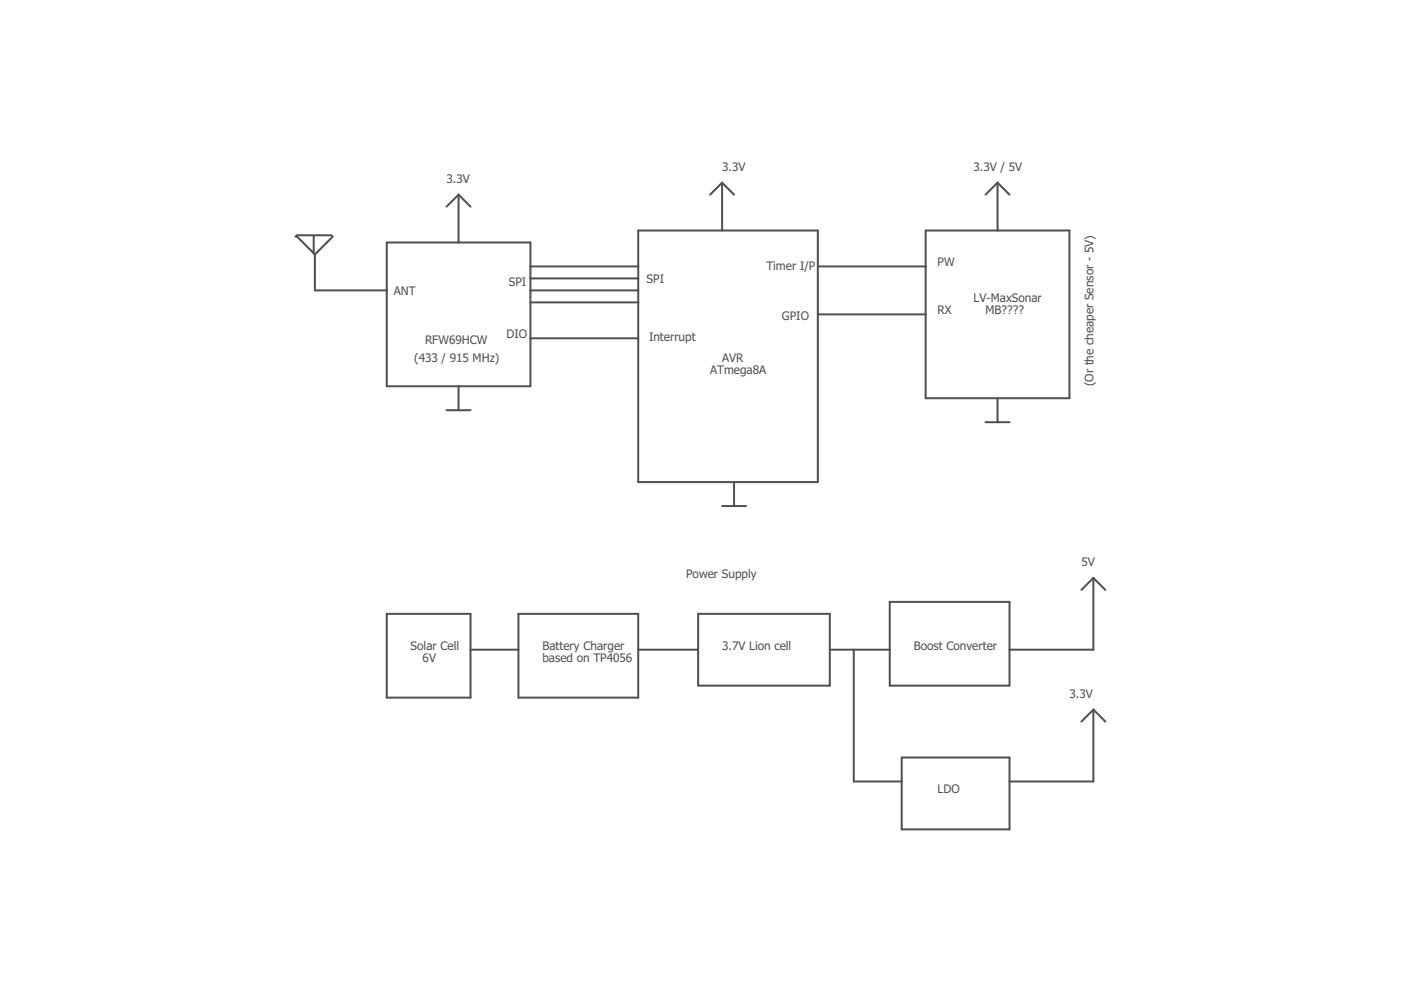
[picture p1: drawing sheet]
<svg xmlns="http://www.w3.org/2000/svg" width="297mm" height="210mm" viewBox="0 0 297 210" stroke-linecap="round" stroke-linejoin="round" font-family="sans-serif">
<g fill="none" stroke="#505050" stroke-width=".42">
<path d="M153.1 38.7v10.2M153.1 38.7l-2.5 2.6M153.1 38.7l2.5 2.6M211.5 38.7v10.2M211.5 38.7l-2.5 2.6M211.5 38.7l2.5 2.6M66.5 50.1v3.6M66.8 54v7.6h15.2M70.3 49.9h-7.4l-.2 .2h.2l3.9 3.9M70.6 50.1l-3.8 3.9M82 51.4h30.5v30.5h-30.5zM97.2 41.3v10.1"/>
<path d="M97.2 41.3l-2.5 2.5M97.2 41.3l2.6 2.5M112.5 56.5h22.8M112.5 59h22.8M135.3 48.9h38.1v53.3h-38.1zM173.4 56.5h22.9M196.3 48.9h30.4v35.5h-30.4zM112.5 61.6h22.8M112.5 64.1h22.8M112.5 71.7h22.8M173.4 66.7h22.9M94.7 87h5.1"/>
<path d="M97.2 81.9v5.1M209 89.5h5M211.5 84.4v5.1M153.1 107.3h5.1M155.6 102.2v5.1M82 130.2h17.8v17.7h-17.8zM99.8 137.8h10.1M109.9 130.2h25.4v17.7h-25.4zM135.3 137.8h12.7M148 130.2h27.9v15.2h-27.9zM175.9 137.8h12.7M181 137.8v27.9h10.2"/>
<path d="M188.6 127.6h25.4v17.8h-25.4zM231.8 122.5v15.3h-17.8M231.8 122.5l-2.5 2.6M231.8 122.5l2.6 2.6M231.8 150.5v15.2h-17.8M231.8 150.5l-2.5 2.5M231.8 150.5l2.6 2.5M191.2 160.6h22.8v15.3h-22.8z"/>
</g>
<g font-size="2.5" fill="#505050">
<text x="94.7" y="38.7">3.3V</text>
<text x="153.1" y="36.2">3.3V</text>
<text x="206.4" y="36.2">3.3V / 5V</text>
<text x="162.5" y="57.3">Timer I/P</text>
<text x="198.8" y="56.5">PW</text>
<text x="83.5" y="62.6">ANT</text>
<text x="107.9" y="60.6">SPI</text>
<text x="137.1" y="60.1">SPI</text>
<text x="206.4" y="64.1">LV-MaxSonar</text>
<text x="107.4" y="71.7">DIO</text>
<text x="165.8" y="67.9">GPIO</text>
<text x="198.8" y="66.7">RX</text>
<text x="209" y="66.7">MB????</text>
<text x="87.8" y="76.8">(433 / 915 MHz)</text>
<text x="90.1" y="73">RFW69HCW</text>
<text x="137.6" y="72.2">Interrupt</text>
<text x="153.1" y="76.8">AVR</text>
<text x="150.6" y="79.4">ATmega8A</text>
<text x="231.8" y="81.9" transform="rotate(-90 231.8 81.9)">(Or the cheaper Sensor - 5V)</text>
<text x="229.3" y="120">5V</text>
<text x="145.5" y="122.5">Power Supply</text>
<text x="87.1" y="137.8">Solar Cell</text>
<text x="115" y="137.8">Battery Charger</text>
<text x="153.1" y="137.8">3.7V Lion cell</text>
<text x="193.7" y="137.8">Boost Converter</text>
<text x="89.6" y="140.3">6V</text>
<text x="115" y="140.3">based on TP4056</text>
<text x="226.7" y="147.9">3.3V</text>
<text x="198.8" y="168.2">LDO</text>
</g>
</svg>
